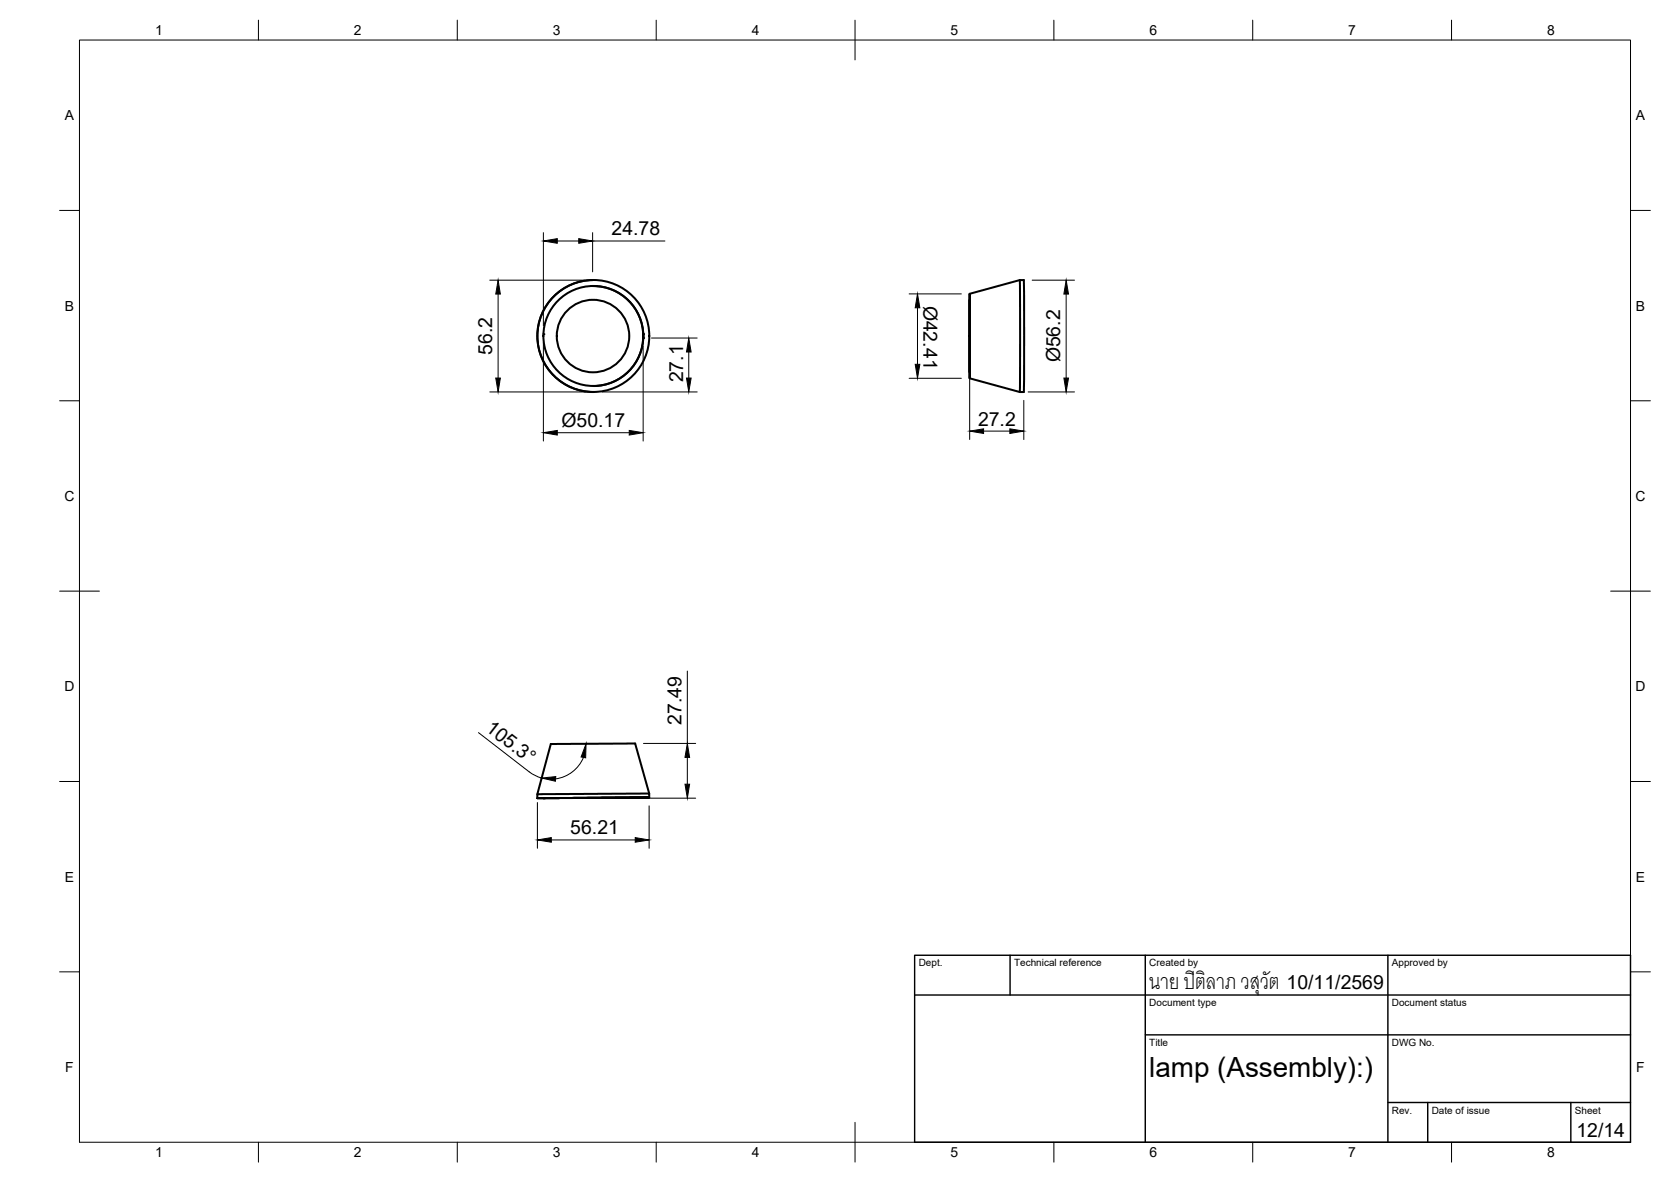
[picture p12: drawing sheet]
<svg xmlns="http://www.w3.org/2000/svg" width="420mm" height="297mm" viewBox="0 0 420 297" stroke-linecap="round" stroke-linejoin="round" font-family="sans-serif">
<!-- layer: Visible -->
<g fill="#000">
<circle cx="136.6" cy="84" r=".25"/>
<circle cx="161.7" cy="84" r=".25"/>
<circle cx="161.7" cy="84.9" r=".25"/>
</g>
<g fill="none" stroke="#000" stroke-width=".51">
<path d="M149 70.4h.1M149 70.4a14.1 14.1 0 0 0-13.9 14.2 14.1 14.1 0 0 0 14.2 13.9M149 71.9a12.6 12.6 0 0 1 12.7 12.4 12.6 12.6 0 0 1-12.4 12.7M243.8 73.8v21.3zM243.8 75.3v18.3zM256.4 70.4h1M256.4 70.4l-12.6 3.4M256.4 70.4v28.1M257.4 70.4l.1 28-1.1 .1M161.7 83.9v1v-.9M243.8 95.1l12.6 3.4M163.2 199.4l-3.5-12.6-12.6 .1-8.6 .1-3.4 12.6"/>
<path d="M135.1 200.6l28.1-.2zM136.6 200.6l25.1-.2zM163.2 200.4v-1l-20 .1-8.1 .1v1"/>
<circle cx="149.1" cy="84.5" r="9.1"/>
<circle cx="149.2" cy="84.4" r="14.1"/>
<circle cx="149.2" cy="84.4" r="12.6"/>
</g>
<!-- layer: BORDER -->
<g fill="none" stroke="#000" stroke-width=".25">
<path d="M20 10.1h390v276.9h-390zM65 5.1v5M115 5.1v5M165 5.1v5M215 5.1v10M265 5.1v5M315 5.1v5M365 5.1v5M15 52.9h5M410 52.9h5M15 100.7h5M410 100.7h5"/>
<path d="M15 148.6h10M405 148.6h10M15 196.4h5M410 196.4h5M15 244.2h5M410 244.2h5M65 287v5M115 287v5M165 287v5M215 282.1v9.9M265 287v5M315 287v5"/>
<path d="M365 287v5"/>
</g>
<!-- layer: TITLEBLOCK -->
<path d="M230 240.1h180v46.9h-180zM230 250h180M254 240.1v9.9M288 240.1v46.9M349 240.1v46.9M288 260.1h122M349 277.1h61M359 277.1v9.9M395 277.1v9.9" fill="none" stroke="#000" stroke-width=".36"/>
<!-- layer: FD_Dimensions -->
<g fill="none" stroke="#000" stroke-width=".25">
<path d="M136.6 58.5v23.4M149 58.5v9.8M123.1 70.4h23.8M125.2 73.9v21.1M140.1 60.6h5.4M149 60.6h18.2M228.6 73.9h13.1M230.7 77.4v14.2M243.8 76v34.5M259.5 70.4h10.7M268.1 73.9v21.1M123.1 98.5h24.1"/>
<path d="M136.6 86.1v24.7M151.4 98.5h23.9M161.7 87v23.8M163.8 84.9h11.5M173.2 88.5v6.5M228.6 95.1h13.1M258.5 98.5h11.7M140.1 108.7h18.1M247.3 108.3h6.6M257.4 100.6v9.9M172.8 168.6v18.2M120.3 184.1l13.3 10.2 2.6 1.2"/>
<path d="M146.7 190.3a8.9 8.9 0 0 1-7 5.4M161.8 186.8h13.1M172.8 190.3v6.8M135.1 201.7v11.5M137.2 200.6h37.7M138.6 211.1h21.1M163.2 202.5v10.7"/>
</g>
<g fill="#000" stroke="#000" stroke-width=".25">
<path d="M136.6 60.6l3.5-.6v1.1zM145.5 60l3.5 .6-3.5 .5zM125.2 70.4l.6 3.5h-1.1zM230.7 73.9l.6 3.5h-1.2zM268.1 70.4l.6 3.5h-1.2zM124.7 95h1.1l-.6 3.5zM172.6 95h1.2l-.6 3.5zM173.2 84.9l.6 3.6h-1.2zM230.1 91.6h1.2l-.6 3.5zM267.5 95h1.2l-.6 3.5zM136.6 108.7l3.5-.5v1.1zM158.2 108.2l3.5 .5-3.5 .6z"/>
<path d="M243.8 108.3l3.5-.5v1.1zM253.9 107.8l3.5 .5-3.5 .6zM136.2 195.5l3.5-.3v1.1zM147.4 186.9l-.1 3.5-1.2-.2zM172.2 197.1h1.2l-.6 3.5zM172.8 186.8l.6 3.5h-1.2zM135.1 211.1l3.5-.6v1.2zM159.7 210.5l3.5 .6-3.5 .6z"/>
</g>
<text font-size="7.5" x="289" y="248.5">นาย ปิติลาภ วสุวัต</text>
<text font-size="7" x="289" y="270.6">lamp (Assembly):)</text>
<g font-size="4.9">
<text x="153.8" y="59.1">24.78</text>
<text x="232.2" y="76.8" transform="rotate(90 232.2 76.8)">Ø42.41</text>
<text x="123.8" y="89.2" transform="rotate(-90 123.8 89.2)">56.2</text>
<text x="266.5" y="91.1" transform="rotate(-90 266.5 91.1)">Ø56.2</text>
<text x="171.8" y="96.1" transform="rotate(-90 171.8 96.1)">27.1</text>
<text x="141.2" y="107.2">Ø50.17</text>
<text x="245.9" y="106.9">27.2</text>
<text x="121.9" y="183.5" transform="rotate(38 121.9 183.5)">105.3°</text>
<text x="171.4" y="182.1" transform="rotate(-90 171.4 182.1)">27.49</text>
<text x="143.4" y="209.6">56.21</text>
<text x="323.5" y="248.5">10/11/2569</text>
<text x="396.4" y="285.7">12/14</text>
</g>
<g font-size="3.5">
<text x="39" y="8.8">1</text>
<text x="89" y="8.8">2</text>
<text x="139" y="8.8">3</text>
<text x="189" y="8.8">4</text>
<text x="239" y="8.8">5</text>
<text x="289" y="8.8">6</text>
<text x="339" y="8.8">7</text>
<text x="389" y="8.8">8</text>
<text x="16.3" y="30.2">A</text>
<text x="411.3" y="30.2">A</text>
<text x="16.3" y="78">B</text>
<text x="411.3" y="78">B</text>
<text x="16.2" y="125.9">C</text>
<text x="411.2" y="125.9">C</text>
<text x="16.2" y="173.7">D</text>
<text x="411.2" y="173.7">D</text>
<text x="16.3" y="221.6">E</text>
<text x="411.3" y="221.6">E</text>
<text x="16.4" y="269.4">F</text>
<text x="411.4" y="269.4">F</text>
<text x="39" y="290.8">1</text>
<text x="89" y="290.8">2</text>
<text x="139" y="290.8">3</text>
<text x="189" y="290.8">4</text>
<text x="239" y="290.8">5</text>
<text x="289" y="290.8">6</text>
<text x="339" y="290.8">7</text>
<text x="389" y="290.8">8</text>
</g>
<g font-size="2.5">
<text x="231" y="242.9">Dept.</text>
<text x="255" y="242.9">Technical reference</text>
<text x="289" y="242.9">Created by</text>
<text x="350" y="242.9">Approved by</text>
<text x="289" y="252.8">Document type</text>
<text x="350" y="252.8">Document status</text>
<text x="289" y="262.9">Title</text>
<text x="350" y="262.9">DWG No.</text>
<text x="350" y="279.9">Rev.</text>
<text x="360" y="279.9">Date of issue</text>
<text x="396" y="279.9">Sheet</text>
</g>
</svg>
